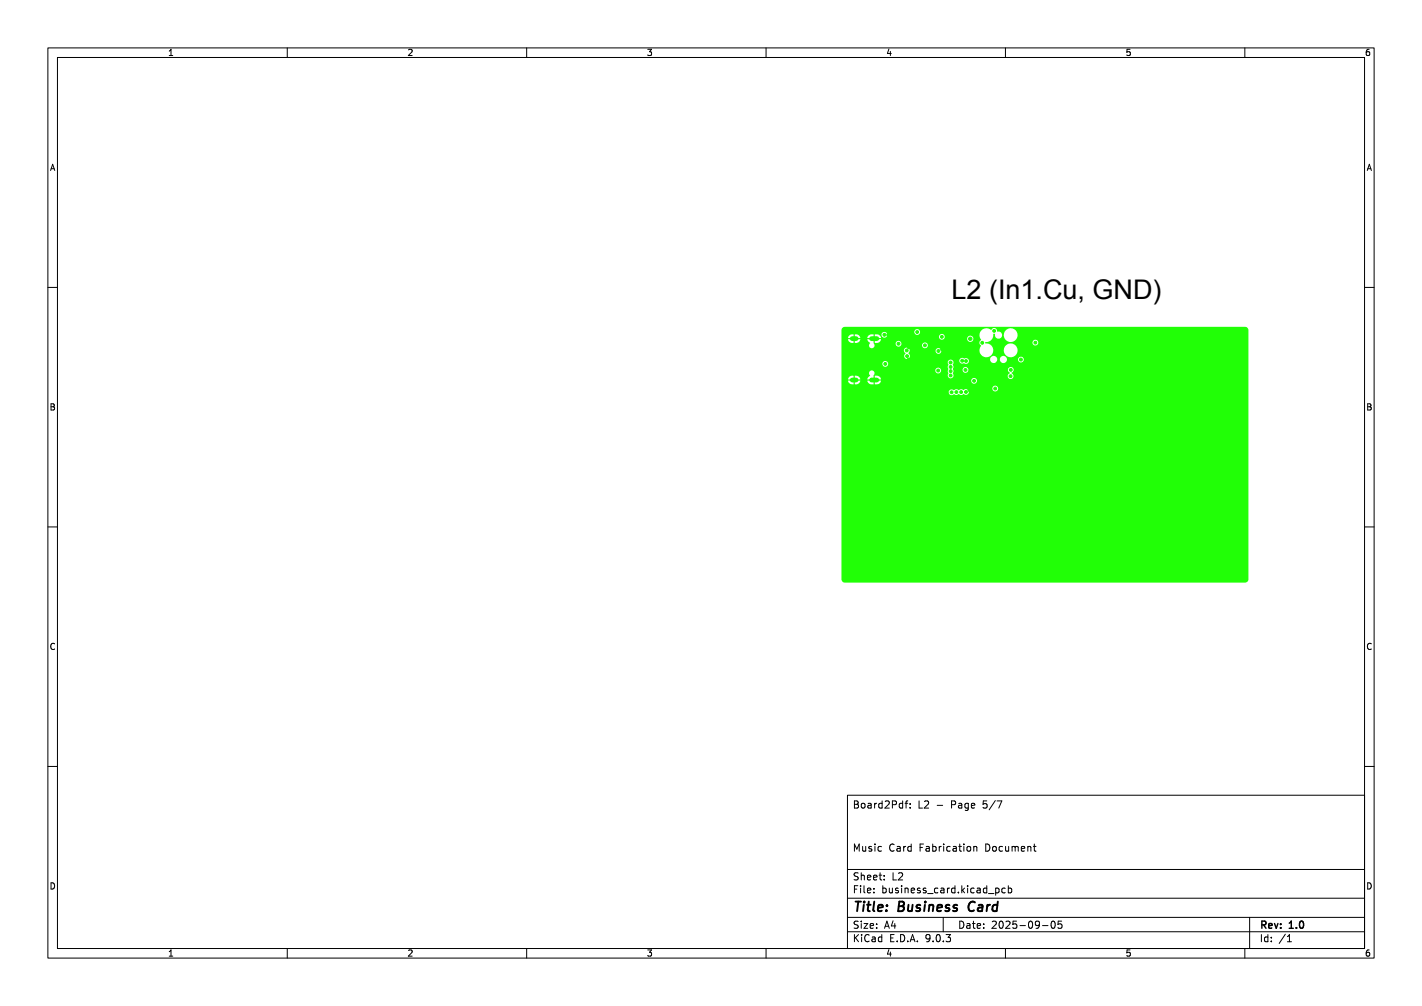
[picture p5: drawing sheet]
<svg xmlns="http://www.w3.org/2000/svg" width="297mm" height="210mm" viewBox="0 0 297 210" stroke-linecap="round" stroke-linejoin="round" font-family="sans-serif">
<path d="M178 70.7h.8M178 79.3h.8M182 70.7h1.1M182 79.3h1.1" fill="none" stroke="#21ff06" stroke-width="1"/>
<g fill="#21ff06" stroke="#21ff06" stroke-width=".21">
<circle cx="194.5" cy="68.7" r=".35"/>
<circle cx="260" cy="79.9" r=".35"/>
<circle cx="215.2" cy="80.5" r=".3"/>
<circle cx="189.8" cy="76.2" r=".3"/>
<circle cx="185.5" cy="69.9" r=".3"/>
<circle cx="214.4" cy="80.5" r=".3"/>
<circle cx="184.1" cy="71.8" r=".3"/>
<circle cx="256.5" cy="69.3" r=".35"/>
<circle cx="199.5" cy="68.7" r=".35"/>
<circle cx="204.3" cy="81.9" r=".3"/>
<circle cx="176.4" cy="79" r=".35"/>
<circle cx="179.5" cy="80.7" r=".3"/>
<circle cx="258.9" cy="99.4" r=".35"/>
<circle cx="192.1" cy="77.1" r=".3"/>
<circle cx="192.8" cy="95.4" r=".35"/>
<circle cx="219.1" cy="99.4" r=".35"/>
<circle cx="194.8" cy="70.4" r=".3"/>
<circle cx="249.2" cy="99.4" r=".35"/>
<circle cx="214.5" cy="99.4" r=".35"/>
<circle cx="189.8" cy="75.1" r=".3"/>
<circle cx="234.5" cy="69.3" r=".35"/>
<circle cx="201.9" cy="73.7" r=".3"/>
<circle cx="211.1" cy="79.8" r=".3"/>
<circle cx="197.1" cy="76.2" r=".3"/>
<circle cx="236.1" cy="99.4" r=".35"/>
<circle cx="223.4" cy="99.4" r=".35"/>
<circle cx="210.2" cy="85.3" r=".35"/>
<circle cx="186.6" cy="85.3" r=".35"/>
<circle cx="198.9" cy="69.5" r=".3"/>
<circle cx="260" cy="69.3" r=".35"/>
<circle cx="215.2" cy="85.3" r=".35"/>
<circle cx="220.3" cy="85.3" r=".35"/>
<circle cx="181.7" cy="99.4" r=".35"/>
<circle cx="186.7" cy="99.4" r=".35"/>
<circle cx="186.4" cy="69.3" r=".3"/>
<circle cx="189.8" cy="72.5" r=".3"/>
<circle cx="213.7" cy="77.3" r=".3"/>
<circle cx="176.4" cy="85.3" r=".35"/>
<circle cx="201.2" cy="79" r=".3"/>
<circle cx="225.4" cy="85.3" r=".35"/>
<circle cx="177.3" cy="99.4" r=".35"/>
<circle cx="192.1" cy="76.3" r=".3"/>
<circle cx="229.9" cy="79.9" r=".35"/>
<circle cx="217" cy="68.7" r=".3"/>
<circle cx="176.4" cy="73.9" r=".35"/>
<circle cx="260" cy="73.9" r=".35"/>
<circle cx="240.5" cy="69.3" r=".35"/>
<circle cx="194" cy="80.7" r=".3"/>
<circle cx="245.9" cy="69.3" r=".35"/>
<circle cx="217.1" cy="75.8" r=".3"/>
<circle cx="254.4" cy="99.4" r=".35"/>
<circle cx="187" cy="80.9" r=".3"/>
<circle cx="219.6" cy="81.5" r=".3"/>
<circle cx="205.1" cy="85.3" r=".35"/>
<circle cx="207.8" cy="79.8" r=".3"/>
<circle cx="190.7" cy="99.4" r=".35"/>
<circle cx="186.9" cy="76" r=".3"/>
<circle cx="239.6" cy="99.4" r=".35"/>
<circle cx="198.7" cy="95.4" r=".35"/>
<circle cx="190" cy="89.4" r=".35"/>
<circle cx="229.9" cy="69.3" r=".35"/>
<circle cx="231.6" cy="99.4" r=".35"/>
<circle cx="196.8" cy="73" r=".3"/>
<circle cx="193.9" cy="71" r=".3"/>
<circle cx="229.9" cy="85.3" r=".35"/>
<circle cx="176.4" cy="68.9" r=".35"/>
<circle cx="204.1" cy="70.7" r=".35"/>
<circle cx="251.9" cy="69.3" r=".35"/>
<circle cx="229.9" cy="73.8" r=".35"/>
<circle cx="184.7" cy="74.3" r=".3"/>
<circle cx="195.3" cy="99.4" r=".35"/>
<circle cx="202.5" cy="81.4" r=".3"/>
<circle cx="244.2" cy="99.4" r=".35"/>
<circle cx="260" cy="85.3" r=".35"/>
<circle cx="208.5" cy="75.7" r=".3"/>
<circle cx="192.9" cy="74.6" r=".3"/>
<circle cx="205.5" cy="99.4" r=".35"/>
<circle cx="201.1" cy="99.4" r=".35"/>
<circle cx="184.2" cy="78.2" r=".3"/>
<circle cx="214.9" cy="68.8" r=".3"/>
<circle cx="204.3" cy="80.5" r=".3"/>
<circle cx="227.8" cy="99.4" r=".35"/>
<circle cx="179.4" cy="69.3" r=".3"/>
<circle cx="201.3" cy="69.6" r=".3"/>
<circle cx="203.4" cy="79.5" r=".3"/>
<circle cx="207.9" cy="81.1" r=".3"/>
<circle cx="213.2" cy="75.1" r=".3"/>
<circle cx="202.7" cy="70.7" r=".35"/>
<circle cx="191.6" cy="69.3" r=".3"/>
<circle cx="184.7" cy="69.9" r=".3"/>
<circle cx="207.6" cy="69.1" r=".3"/>
<circle cx="196.7" cy="70.3" r=".3"/>
<circle cx="211.1" cy="78.5" r=".3"/>
<circle cx="195.9" cy="77.3" r=".3"/>
<circle cx="184.9" cy="76" r=".3"/>
<circle cx="216.3" cy="71.5" r=".3"/>
<circle cx="193.2" cy="72.1" r=".3"/>
<circle cx="198.5" cy="75.7" r=".3"/>
<circle cx="201.7" cy="81.8" r=".3"/>
<circle cx="200.7" cy="81.8" r=".3"/>
<circle cx="198.5" cy="76.6" r=".3"/>
<circle cx="198.6" cy="77.5" r=".3"/>
<circle cx="199.7" cy="81.8" r=".3"/>
<circle cx="198.6" cy="78.4" r=".3"/>
<circle cx="198.8" cy="81.9" r=".3"/>
<circle cx="189.5" cy="74.3" r=".3"/>
<circle cx="201" cy="75.3" r=".3"/>
<circle cx="201.8" cy="75.4" r=".3"/>
<circle cx="189.4" cy="73.2" r=".3"/>
<circle cx="201.7" cy="77.2" r=".3"/>
<circle cx="211.1" cy="77.2" r=".3"/>
<circle cx="187.7" cy="71.8" r=".3"/>
<circle cx="205.2" cy="71.6" r=".3"/>
<circle cx="196" cy="73.3" r=".3"/>
</g>
<path d="M176 68.4l.5-.2h83.5a.7 .7 0 0 1 .7 .7v52a.7 .7 0 0 1-.7 .7h-83.6a.7 .7 0 0 1-.6-.7v-39.1h22.3a.69 .69 0 0 0 .5 .7 .69 .69 0 0 0 .7-.2 .72 .72 0 0 0 1 0 .78 .78 0 0 0 1 0 .63 .63 0 0 0 .9-.2 .63 .63 0 0 0-.1-.9 .63 .63 0 0 0-.9 .2 .79 .79 0 0 0-1 0 .87 .87 0 0 0-1 .1 .6 .6 0 0 0-.7-.2 .6 .6 0 0 0-.4 .5h-22.3v-.8h31.5v.2a.61 .61 0 0 0 .9 .4 .61 .61 0 0 0 0-1 .61 .61 0 0 0-.9 .4h-31.5v-1.8h1.9v.3h-.6a.95 .95 0 0 0 1.2 .7v-.6h.2v.6h.6l.4-.3 .2-.4h-.6v-.3h2.7v.3h-.7a1 1 0 0 0 1.4 .7v-.6h.2v.6l1-.2 .3-.5-.6-.1h19.4v.2a.61 .61 0 0 0 1 .4 .61 .61 0 0 0 0-1 .61 .61 0 0 0-1 .4h-19.4v-.2h.6a1 1 0 0 0-1.3-.8v.6h-.2v-.6a.61 .61 0 0 0 0-.9 .61 .61 0 0 0-.9 .1 .61 .61 0 0 0 .1 .9l-.4 .3-.2 .4h-1.4l-.3-.6-.5-.2h-.4v.6h-.2v-.6a.95 .95 0 0 0-1.2 .8h-1.3v-1.9h19.5v.1a.61 .61 0 0 0 1 .5 .61 .61 0 0 0 0-1.1 .61 .61 0 0 0-1 .5h-19.5v-1.4h8.5l.1 .4 .4 .3 13.1-.1 .2 1.3a.64 .64 0 0 0 .1 1 .64 .64 0 0 0 1-.3l11.3-.1a.61 .61 0 0 0 .4 .7 .61 .61 0 0 0 .8-.4 .61 .61 0 0 0-.4-.7v-.2a.61 .61 0 0 0 .4-.9 .61 .61 0 0 0-1-.1 .61 .61 0 0 0 .2 1v.1l-.4 .5h-11.3l-.2-.5 .2-.3-.1-.5h1.9v.2a.61 .61 0 0 0 1 .4 .61 .61 0 0 0 0-1 .61 .61 0 0 0-1 .4h-1.9v-.6l-.1-.4a.6 .6 0 0 0 0-.9h1.4v.2a.75 .75 0 0 0 1 .4 .6 .6 0 0 0 .8 0 .6 .6 0 0 0 0-.8h4.6v.1a.75 .75 0 0 0 .8 .7 .75 .75 0 0 0 .7-.8h.5v.1a.75 .75 0 0 0 .8 .7 .75 .75 0 0 0 .7-.8h2.3v.1a.61 .61 0 0 0 1 .5 .61 .61 0 0 0 0-1 .61 .61 0 0 0-1 .4h-2.3a.75 .75 0 0 0-.7-.7 .75 .75 0 0 0-.8 .7h-.5v-.2a.75 .75 0 0 0-.8-.5 .75 .75 0 0 0-.7 .7h-4.6l-.4-.2h-.5a.61 .61 0 0 0-.9 .4h-1.5a.66 .66 0 0 0-.8 .1 .66 .66 0 0 0 0 .9l-.2 .3h-12.8a.61 .61 0 0 0 .2-1 .61 .61 0 0 0-1 .4h-8.5v-2.8h13l.3 .7a.64 .64 0 0 0 0 1 .64 .64 0 0 0 .9-.2 .64 .64 0 0 0-.3-.9l.3-.5h5.4a.61 .61 0 0 0 .8 .6 .61 .61 0 0 0 .3-.9 .61 .61 0 0 0-1.1 .1v.2h-5.4a.6 .6 0 0 0-.6-.6 .6 .6 0 0 0-.6 .5h-13v-2.5h1.9v.2h-.6a.95 .95 0 0 0 1.2 .8v-.6h.2v.6h.6l.4-.3 .2-.5h-.6v-.2h2.7v.2h-.7l.2 .5 .4 .3a.59 .59 0 0 0-.1 .9 .59 .59 0 0 0 .9 0 .59 .59 0 0 0 0-.8h4.6v.1a.6 .6 0 0 0 .5 .6 .6 .6 0 0 0 .6-.4h4.4v.2a.61 .61 0 0 0 .9 .4 .61 .61 0 0 0 0-1 .61 .61 0 0 0-.9 .4h-4.4v-.5h16.4l.3 .7a1.45 1.45 0 0 0 .7 2.3 1.45 1.45 0 0 0 1.9-1.5h2.2v.3a1.44 1.44 0 0 0 2.1 1.1 1.44 1.44 0 0 0 0-2.5 1.44 1.44 0 0 0-2.1 1.1h-2.2l-.1-.2a1.84 1.84 0 0 0-1.6-1.1v-.3h9.8a.61 .61 0 0 0 .8 .7 .61 .61 0 0 0 .3-1 .61 .61 0 0 0-1 .2l-.1 .1h-9.8a1.66 1.66 0 0 0 1.7-1.7h.3a.75 .75 0 0 0 .7 1 .75 .75 0 0 0 .8-.9h.4v.3a1.44 1.44 0 0 0 2.1 1.1 1.44 1.44 0 0 0 0-2.5 1.44 1.44 0 0 0-2.1 1.1h-.4l-.1-.2a.8 .8 0 0 0-.9-.4 .69 .69 0 0 0-.5-.7 .69 .69 0 0 0-.8 .4 1.49 1.49 0 0 0-2 .1 1.49 1.49 0 0 0-.1 2l-.3 .5h-16.4a.6 .6 0 0 0-.6-.3 .6 .6 0 0 0-.5 .5h-4.6v-.7h.2v.6h.7l.4-.3 .2-.5h-.6v-.2h.6v-.2l-.3-.4-.4-.2h.8a.6 .6 0 0 0 .4 .7 .6 .6 0 0 0 .7-.3h10.9v.2a.6 .6 0 0 0 .5 .5 .6 .6 0 0 0 .6-.2h4.8v.1a.65 .65 0 0 0 1 .5 .65 .65 0 0 0 0-1.1 .65 .65 0 0 0-1 .5h-4.8l.1-.2a.61 .61 0 0 0-.4-.8 .61 .61 0 0 0-.8 .5h-10.9l.1-.1a.61 .61 0 0 0-.4-.8 .61 .61 0 0 0-.8 .5h-1.4v.6h-.2v-.6a1 1 0 0 0-1.4 .8h-1.4l-.3-.6-.5-.2h-.4v.6h-.2v-.6a.95 .95 0 0 0-1.2 .8h-1.3v-1.4h15.2v.2a.61 .61 0 0 0 .9 .4 .61 .61 0 0 0 0-1 .61 .61 0 0 0-.9 .4h-15.2z" fill="#21ff06"/>
<g fill="none" stroke="#000" stroke-width=".21">
<path d="M10 10h277v190h-277zM12 12h273v186h-273zM60 10v2M110 10v2M160 10v2M210 10v2M260 10v2M10 60h2M285 60h2M10 110h2M285 110h2M10 160h2"/>
<path d="M285 160h2M177 166h108v32h-108zM189 167.7h.6M189.6 167.2l-.4 .2v1.3M190.1 168.6v.1M190.1 167.8v.1M203.4 176.7v1M203.4 176.8l.2-.1 .4 .1v.9M208.2 167.2h1l-.6 1.5M215.8 176.7h.6M216 177.5l.4 .2M60 198v2"/>
<path d="M110 198v2M160 198v2M177 194.5h108M177 191.5h108M177 187.5h108M177 181.5h108M182.5 186.3v.1M182.5 185.5v.1M184.7 183.6v.1M184.7 182.8v.1M197 191.5v3M208.1 185.4h.3l.3 .3-.1 .6-.5 .1"/>
<path d="M210 185.5l-.5-.1-.3 .3 .2 .6h.6M210 198v2M210.6 185.5l.4-.1 .3 .3-.1 .6h-.6M210.6 184.9v1.5M217.7 193.2h1.2M219.7 192.4l.2-.1a.8 .8 0 0 1 .5 .7 .8 .8 0 0 1-.5 .8 1 1 0 0 1-.2-1.4zM221.7 192.3h-.7v.7l.2-.1h.5l.1 .3-.1 .5-.2 .1-.5-.1M260 198v2M261 191.5v6.5M268.9 196.6h.8M269 195.5l.3-.4v1.5"/>
</g>
<path d="M202.4 188.7l-.1 .7 .1 .5" fill="none" stroke="#000" stroke-width=".4"/>
<text font-size="5.6" x="198.7" y="62.4">L2 (In1.Cu, GND)</text>
<g font-size="2.8">
<text x="178" y="190.9">Title:</text>
<text x="187.7" y="190.9">Business</text>
<text x="203.1" y="190.9">Card</text>
</g>
<g font-size="2.1">
<text x="178" y="169">Board2Pdf:</text>
<text x="191.7" y="169">L2</text>
<text x="195.6" y="169">-</text>
<text x="198.7" y="169">Page</text>
<text x="205.5" y="169">5/7</text>
<text x="178" y="178">Music</text>
<text x="185.6" y="178">Card</text>
<text x="192" y="178">Fabrication</text>
<text x="205.9" y="178">Document</text>
<text x="178" y="184">Sheet:</text>
<text x="186.2" y="184">L2</text>
<text x="178" y="186.7">File:</text>
<text x="184.1" y="186.7">business_card.kicad_pcb</text>
<text x="178" y="196.9">KiCad</text>
<text x="178" y="194.1">Size:</text>
<text x="184.7" y="194.1">A4</text>
<text x="185.7" y="196.9">E.D.A.</text>
<text x="193.3" y="196.9">9.0.3</text>
<text x="200" y="194.1">Date:</text>
<text x="207" y="194.1">2025-09-05</text>
<text x="263" y="194.3">Rev:</text>
<text x="263" y="196.9">Id:</text>
<text x="267.1" y="196.9">/1</text>
<text x="269.4" y="194.3">1.0</text>
</g>
<g font-size="1.8">
<text x="35" y="11.9">1</text>
<text x="85" y="11.9">2</text>
<text x="135" y="11.9">3</text>
<text x="185" y="11.9">4</text>
<text x="235" y="11.9">5</text>
<text x="285" y="11.9">6</text>
<text x="10.3" y="35.9">A</text>
<text x="285.4" y="35.9">A</text>
<text x="10.3" y="85.9">B</text>
<text x="285.3" y="85.9">B</text>
<text x="10.3" y="135.9">C</text>
<text x="285.3" y="135.9">C</text>
<text x="10.3" y="185.9">D</text>
<text x="285.3" y="185.9">D</text>
<text x="35" y="199.9">1</text>
<text x="85" y="199.9">2</text>
<text x="135" y="199.9">3</text>
<text x="185" y="199.9">4</text>
<text x="235" y="199.9">5</text>
<text x="285" y="199.9">6</text>
</g>
</svg>
